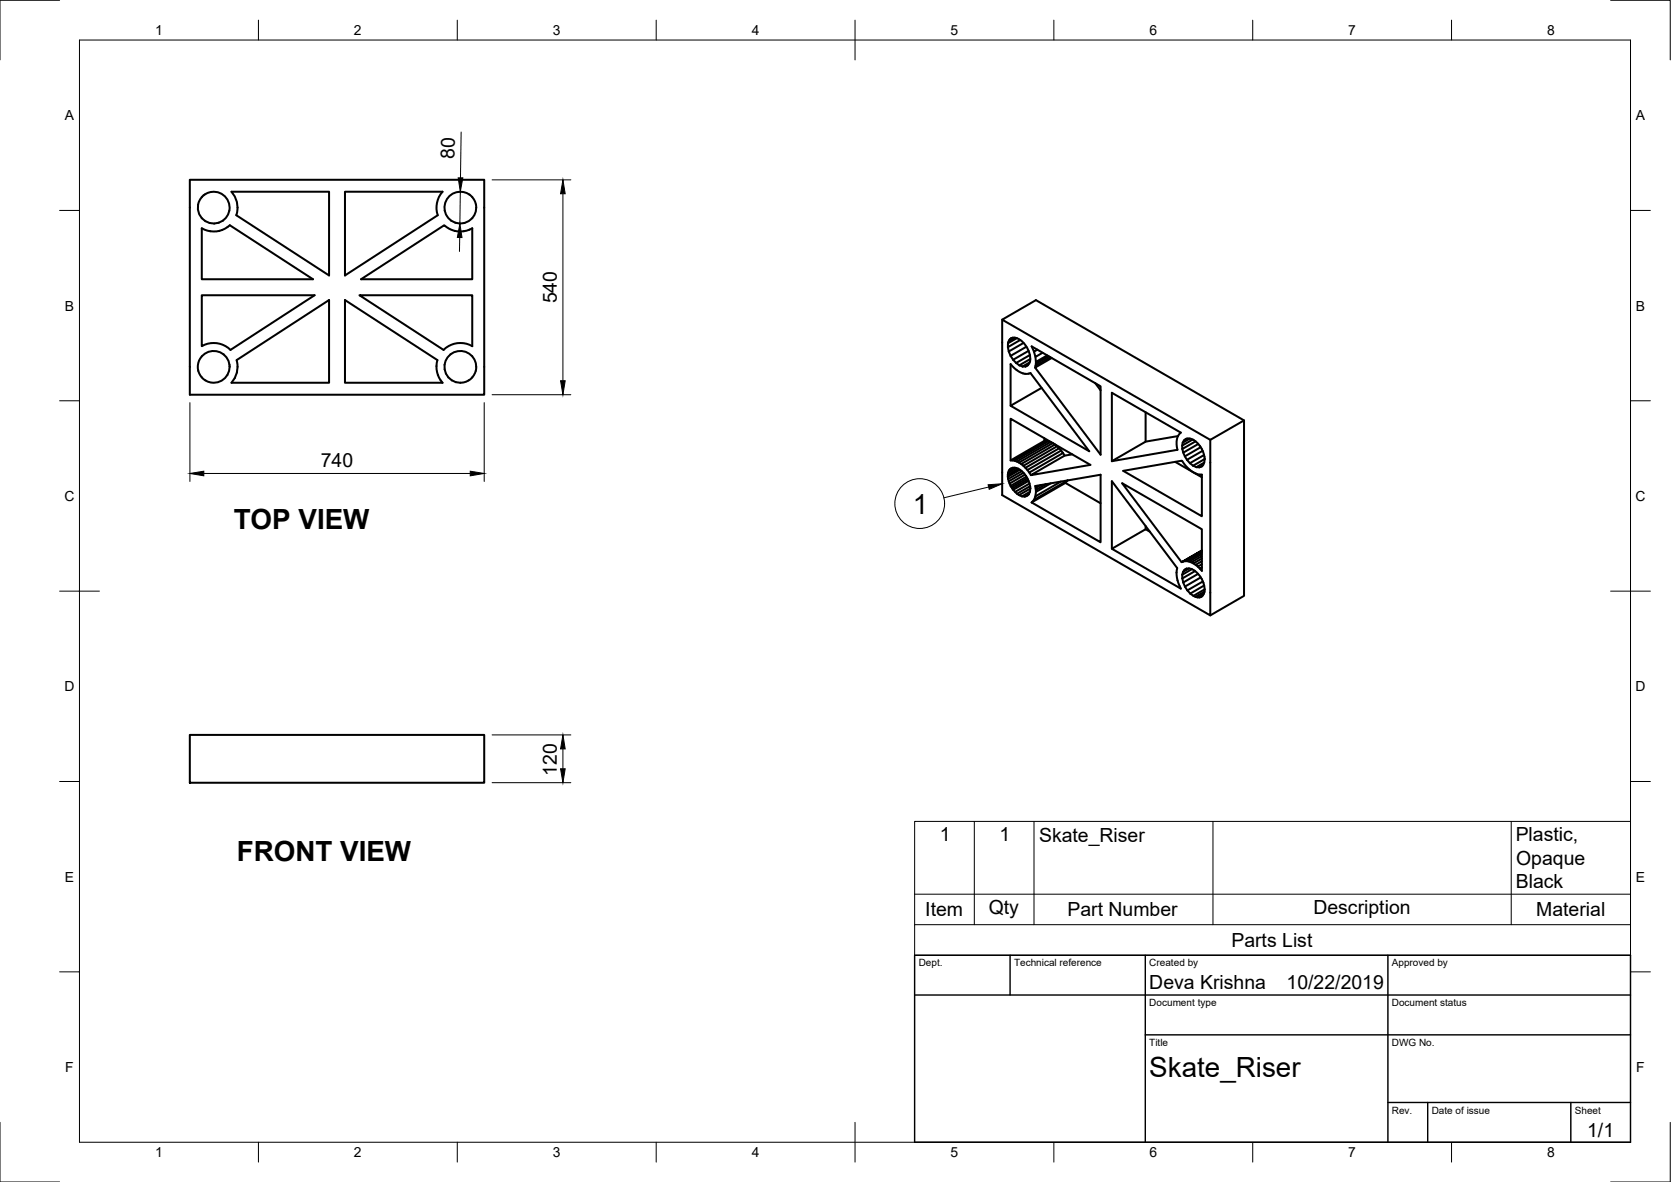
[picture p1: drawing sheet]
<svg xmlns="http://www.w3.org/2000/svg" width="420mm" height="297mm" viewBox="0 0 420 297" stroke-linecap="round" stroke-linejoin="round" font-family="sans-serif">
<!-- layer: Visible -->
<g fill="none" stroke="#000" stroke-width=".51">
<path d="M47.7 45.2h74.1v54h-74.1zM50.7 57.4a5.9 5.9 0 0 0 7.1-.8l20.9 13.6h-28zM58.2 48.2h24.5v21l-23.3-15.1a6 6 0 0 0-1.2-5.9zM86.7 48.2h24.6a6 6 0 0 0-1.2 5.9l-23.4 15.1zM50.7 74.2h28.4l-21.1 13.7a6 6 0 0 0-7.3-.9zM86.7 75.4l23.3 15.1a6 6 0 0 0 1.3 5.7h-24.6zM90.4 74.2h28.3v12.8a6 6 0 0 0-7.2 .9zM90.8 70.2l20.9-13.6a5.9 5.9 0 0 0 7 .8v12.8zM59.5 90.5l23.2-15.1v20.8h-24.5a6.1 6.1 0 0 0 1.3-5.7zM252 80.3v44.1l52.3 30.3v-44.2M253.4 86.3v.9M253.6 88.3l.5 1.1"/>
<path d="M254.1 85.1l.3-.2a3.1 3.1 0 0 1 3.2 1.6 5.4 5.4 0 0 1 1.4 4.2l-.2 .7-.9 .7M254.1 85.1l-.7 1.2M254.1 89.4l.6 1M254.3 85l-.2 .1M254.7 90.4l.8 .8M254.7 84.9l-.9 .5M255.2 84.9l-1.6 .9M255.5 91.2l.8 .6M255.7 85l-2.3 1.3M256.3 91.8l.8 .3M256.5 85.4l-3.1 1.8 .2 1.1 3.8-2.1M257.1 92.1h.8"/>
<path d="M258.1 87.1l-4 2.3M258.5 91.7l-.6 .4M258.6 88.2l-3.9 2.2M258.9 91.1l-1.8 1M259 89.2l-3.5 2M259.1 90.2l-2.8 1.6M260 88.4l.3 1.3 1.8-1M260.3 89.7l.2 1.2M260.4 91.9l-.1 .5M260.8 87.9l-.8 .5-.6-1.4 17.3 10.1v17.2l-16.4-21.9 4.1-2.4M261.9 97.5l-7.8 4.5 19.8 11.4-14.8-19.6a4.6 4.6 0 0 1-5-2.3v10.5M263.3 89.3l-2.8 1.6v.5l3.2-1.8"/>
<path d="M264.1 89.8l-3.7 2.1 .1-.5M275.4 96.3l1.3 1.8M279.6 98.7l17.3 10a4 4 0 0 0-.8 4.3l-16.5 2.9zM253.6 118.4l-.1 .4M253.8 118a1.91 1.91 0 0 1 2.9 .2 6.2 6.2 0 0 1 2.4 4.6M254.7 117.5l-.9 .5-.2 .4 1.5-.9M255.5 117.6l-2 1.2-.1 .5M256 117.8l-2.6 1.5v.5l3.1-1.7M256.9 118.4l-3.4 2-.1-.6M257.3 118.8l-3.7 2.2M257.7 119.3l-3.8 2.2M258.1 119.8l-4 2.3"/>
<path d="M258.3 118.1l.9 1.3M262.6 110.8l-8.5 4.9 1 .1 8.5-4.9M262.6 110.8h.5l-8.5 4.9M262.6 110.1v.7M263.1 110.8l.5 .1M263.6 110.9l.6 .2-8.5 4.9-.6-.2M264.2 111.1l.5 .3-8.5 4.9-.5-.3M264.7 111.4l.6 .3-8.5 4.9-.6-.3M265.3 111.7l.5 .4-8.5 5-.5-.5M265.8 112.1l.5 .6-8.5 4.9M266.3 112.7l.5 .5M266.8 113.2l-8.5 4.9-1-1"/>
<path d="M266.8 113.2l.5 .6-8.5 5M267.3 113.8l.4 .7M269.6 114.2l-1.9 .3-8.5 4.9 15-2.6-20.1-11.6v10.5M282.4 118.3l14.8-2.5a6.3 6.3 0 0 0 5 3.5v10.4zM288.1 103.6v7.4M295.5 116.1l6.7 3.8M296.2 109.6l-8.1 1.4-8.5 4.9M297.3 112.8l.2 1 .9 1.8M297.3 112.8a2.05 2.05 0 0 1 1.4-2.6 5 5 0 0 1 3.8 3.3 3.5 3.5 0 0 1-.3 3.7l-.6 .2h-.8M298.4 115.6l.8 .8M298.5 110.2l-.8 .5M299.2 110.2l-1.8 1.1"/>
<path d="M299.2 116.4l.8 .6M299.9 110.5l-2.7 1.5M300 117l.8 .4M300.6 110.9l-3.3 1.9M301.3 111.6l-3.8 2.2M301.9 112.4l-4 2.3M302.4 113.3l-4 2.3M302.4 117l-.8 .4M302.7 114.3l-3.5 2.1M302.8 116.3l-2 1.1M302.9 115.4l-2.9 1.6M312.8 105.6l-8.5 4.9-52.3-30.2 8.5-4.9 52.3 30.2v44.1l-8.5 5"/>
<path d="M253.5 120.4l.6 1.7M254.1 122.1l.7 1M254.8 123.1a3.2 3.2 0 0 0 3.4 1.5l.5-.4M258.3 120.1l-4 2.3M258.5 120.5l-4 2.3M258.6 120.8l-3.8 2.3M258.7 124.2l-1.1 .6M258.9 121.5l-3.7 2.1M259 123.6l-2 1.1M259 122.2l-3.3 1.9M259.1 122.8l-.4 1.4M259.1 122.8l-2.9 1.6"/>
<path d="M260 125.6l8.5-4.9-.6 .7-8.5 4.9M260 125.6l-.6 .7M260.3 124.7l-.3 .9M260.5 123.6l-.2 1.1M261.7 121.9l-1.3 .7-.1-.5 16.4-2.8v17l-17.3-10M263 121.7l-2.5 1.4-.1-.5M264.2 121.5l-3.7 2.1v-.5M266.8 121l-6.5 3.7M267.9 121.4l8.8 5.1M288.1 132.2v.8M289.1 133.6l-1-.6-8.5 4.9 17.3 10a7.3 7.3 0 0 1-.9-5.1l-16.4-21.9v17M302.2 138.3l-5.1 3 5.1-2.9"/>
<path d="M302.2 138.6l-4.2 2.4-.5 .1M302.2 139.3l-3.2 1.8-1-.1M302.2 138.9l-3.7 2.1M302.2 139.8l-2.7 1.5M297.1 141.3l-15-19.9 20.1 11.6v10.5l-.5-.6M297.3 144.4v1M297.3 145.4l.2 1M297.5 146.4l.4 1M297.9 147.4l.7 1M298.3 142.9l-.8 .8-.2 .7M298.3 142.9a3.9 3.9 0 0 1 3.9 2.6l.4 .9 .3 1.7M298.3 142.9l-.5 .3"/>
<path d="M298.6 148.4l.7 .8M299 142.8l-1.5 .9M299.3 149.2l.8 .5M299.7 143l-2.4 1.4M300.1 141.6l1.1 .8 1-.6M300.1 149.7l1.5 .4M300.5 143.5l-3.2 1.9M301.2 142.4l.5 .5 .5-.3M301.2 144.2l-3.7 2.2M301.9 145.1l-4 2.3M302.2 140.4l-2.1 1.2-1.1-.5M302.2 141l-1.6 1"/>
<path d="M302.3 149.8l-.5 .3M302.5 146.1l-3.9 2.3M302.5 149.6l-.9 .5M302.7 149.2l-1.6 .9M302.8 147.1l-3.5 2.1M302.9 148.7l-2.3 1.3M302.9 148.1a1.83 1.83 0 0 1-1.3 2M302.9 148.1l-2.8 1.6M47.7 184.7h74.1v12h-74.1z"/>
<circle cx="53.7" cy="52.2" r="4"/>
<circle cx="115.7" cy="52.2" r="4"/>
<circle cx="53.7" cy="92.2" r="4"/>
<circle cx="115.7" cy="92.2" r="4"/>
</g>
<!-- layer: Border -->
<g fill="none" stroke="#000" stroke-width=".25">
<path d="M15 .1h-15v15M20 10.1h390v276.9h-390zM65 5.1v5M115 5.1v5M165 5.1v5M215 5.1v10M265 5.1v5M315 5.1v5M365 5.1v5M405 .1h15v15M15 52.9h5M410 52.9h5"/>
<path d="M15 100.7h5M410 100.7h5M15 148.6h10M405 148.6h10M15 196.4h5M410 196.4h5M15 244.2h5M410 244.2h5M0 282.1v14.9h15M65 287v5M115 287v5M165 287v5"/>
<path d="M215 282.1v9.9M265 287v5M315 287v5M365 287v5M420 282.1v14.9h-15"/>
</g>
<!-- layer: TitleBlock -->
<path d="M230 240.1h180v46.9h-180zM230 250h180M254 240.1v9.9M288 240.1v46.9M349 240.1v46.9M288 260.1h122M349 277.1h61M359 277.1v9.9M395 277.1v9.9" fill="none" stroke="#000" stroke-width=".36"/>
<!-- layer: Dimensions -->
<path d="M116 33.2l-.2 11.5M115.6 59.7l-.1 3.5M115.7 48.2l-.1 8M123.7 45.2h19.8M141.5 48.7v47M123.7 99.2h19.8M47.8 101.2v19.8M51.2 119h67M121.8 101.2v19.8M123.7 184.7h19.8M123.7 196.7h19.8M141.5 188.2v5" fill="none" stroke="#000" stroke-width=".25"/>
<path d="M115.6 56.2l.6 3.5h-1.2zM115.2 44.7h1.2l-.7 3.5zM141.5 45.2l.6 3.5h-1.2zM140.9 95.7h1.2l-.6 3.5zM47.8 119l3.4-.6v1.2zM118.2 118.4l3.6 .6-3.6 .6zM141.5 184.7l.6 3.5h-1.2zM140.9 193.2h1.2l-.6 3.5z" fill="#000" stroke="#000" stroke-width=".25"/>
<!-- layer: BOM -->
<g fill="none" stroke="#000" stroke-width=".25">
<path d="M248.6 122.4l-11.3 2.7M230 206.4h180v33.7h-180zM245 206.4v26M260 206.4v26M305 206.4v26M380 206.4v26M230 232.4h180M230 224.7h180"/>
<circle cx="231.3" cy="126.6" r="6.3"/>
</g>
<path d="M248.5 121.8l3.5-.2-3.3 1.4z" fill="#000" stroke="#000" stroke-width=".25"/>
<g font-size="7">
<text x="229.6" y="129.1">1</text>
<text x="58.8" y="133">TOP VIEW</text>
<text x="59.5" y="216.3">FRONT VIEW</text>
<text x="289" y="270.6">Skate_Riser</text>
</g>
<g font-size="4.9">
<text x="114.3" y="39.9" transform="rotate(-89 114.3 39.9)">80</text>
<text x="140" y="76.2" transform="rotate(-90 140 76.2)">540</text>
<text x="80.7" y="117.4">740</text>
<text x="140" y="194.9" transform="rotate(-90 140 194.9)">120</text>
<text x="236.3" y="211.4">1</text>
<text x="251.3" y="211.4">1</text>
<text x="261.3" y="211.5">Skate_Riser</text>
<text x="381.1" y="211.4">Plastic,</text>
<text x="381.2" y="217.3">Opaque</text>
<text x="381.1" y="223.2">Black</text>
<text x="232.7" y="230.3">Item</text>
<text x="248.6" y="229.8">Qty</text>
<text x="268.4" y="230.3">Part Number</text>
<text x="330.2" y="229.8">Description</text>
<text x="386.3" y="230.3">Material</text>
<text x="309.6" y="237.9">Parts List</text>
<text x="289" y="248.5">Deva Krishna</text>
<text x="323.5" y="248.5">10/22/2019</text>
<text x="399.1" y="285.7">1/1</text>
</g>
<g font-size="3.5">
<text x="39" y="8.8">1</text>
<text x="89" y="8.8">2</text>
<text x="139" y="8.8">3</text>
<text x="189" y="8.8">4</text>
<text x="239" y="8.8">5</text>
<text x="289" y="8.8">6</text>
<text x="339" y="8.8">7</text>
<text x="389" y="8.8">8</text>
<text x="16.3" y="30.2">A</text>
<text x="411.3" y="30.2">A</text>
<text x="16.3" y="78">B</text>
<text x="411.3" y="78">B</text>
<text x="16.2" y="125.9">C</text>
<text x="411.2" y="125.9">C</text>
<text x="16.2" y="173.7">D</text>
<text x="411.2" y="173.7">D</text>
<text x="16.3" y="221.6">E</text>
<text x="411.3" y="221.6">E</text>
<text x="16.4" y="269.4">F</text>
<text x="411.4" y="269.4">F</text>
<text x="39" y="290.8">1</text>
<text x="89" y="290.8">2</text>
<text x="139" y="290.8">3</text>
<text x="189" y="290.8">4</text>
<text x="239" y="290.8">5</text>
<text x="289" y="290.8">6</text>
<text x="339" y="290.8">7</text>
<text x="389" y="290.8">8</text>
</g>
<g font-size="2.5">
<text x="231" y="242.9">Dept.</text>
<text x="255" y="242.9">Technical reference</text>
<text x="289" y="242.9">Created by</text>
<text x="350" y="242.9">Approved by</text>
<text x="289" y="252.8">Document type</text>
<text x="350" y="252.8">Document status</text>
<text x="289" y="262.9">Title</text>
<text x="350" y="262.9">DWG No.</text>
<text x="350" y="279.9">Rev.</text>
<text x="360" y="279.9">Date of issue</text>
<text x="396" y="279.9">Sheet</text>
</g>
</svg>
